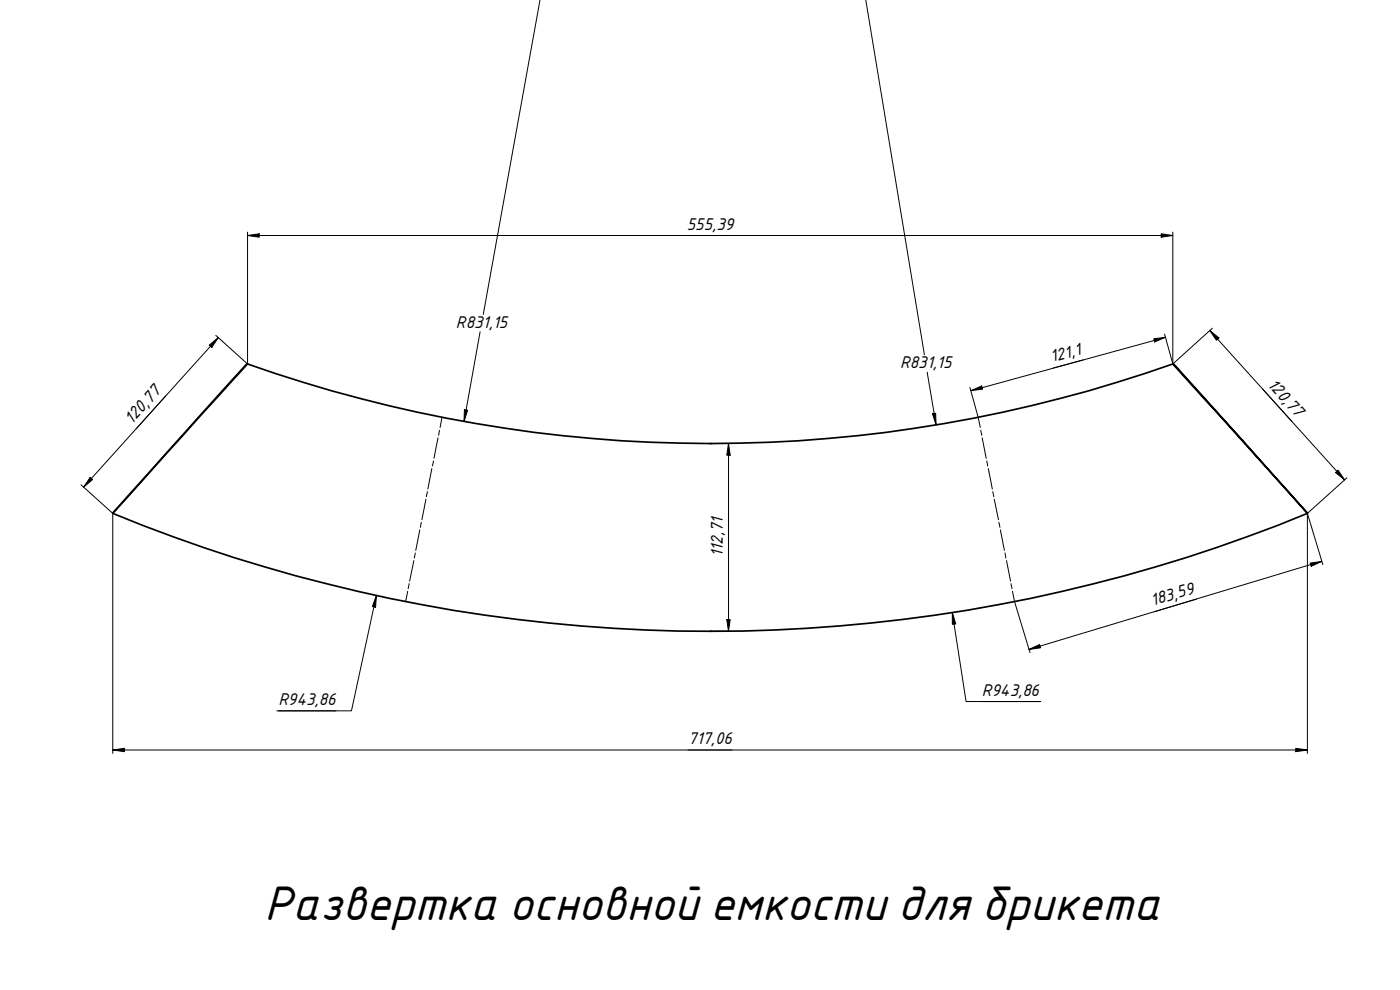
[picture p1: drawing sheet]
<svg xmlns="http://www.w3.org/2000/svg" width="420mm" height="297mm" viewBox="0 0 420 297" stroke-linecap="round" stroke-linejoin="round" font-family="sans-serif">
<path d="M74.3 109.2l-.2-.1-9.5 10.5-30.8 34.4M74.3 109.2l-40.5 44.8M74.3 109.2a415.6 415.6 0 0 0 277.7 0M352 109.2l.2-.1 19.3 21.5 20.9 23.4zM33.8 154a472 472 0 0 0 358.6 0" fill="none" stroke="#000" stroke-width=".51"/>
<g fill="#000">
<circle cx="213.1" cy="133.1" r=".25"/>
<circle cx="213.1" cy="189.4" r=".25"/>
</g>
<g fill="none" stroke="#000" stroke-width=".3">
<path d="M130.1 138.3l-.3 1.5M131.4 131.4l-1.2 6.1M131.9 129.1l-.3 1.5M132.7 125.2l-.6 3.1M293.6 125.2l.6 3.1M294.3 129.1l.3 1.5M294.8 131.4l1.2 6.1M296.2 138.3l.2 1.5M126 159l-1.2 6.1M126.4 156.7l-.2 1.5M127.8 149.8l-1.2 6.1M128.3 147.5l-.3 1.5"/>
<path d="M129.6 140.6l-1.2 6.1M296.6 140.6l1.2 6.1M297.9 147.5l.4 1.5M298.4 149.8l1.3 6.1M299.8 156.7l.3 1.5M300.2 159l1.2 6.1M122.4 177.4l-.7 3.1M122.8 175.1l-.3 1.5M124.2 168.2l-1.3 6.2M124.7 165.9l-.4 1.5M301.6 165.9l.3 1.5M302.1 168.2l1.2 6.2"/>
<path d="M303.4 175.1l.3 1.5M303.8 177.4l.7 3.1"/>
</g>
<g fill="none" stroke="#000" stroke-width=".3">
<path d="M162.1 0l-17.1 94.3M259.8 0l17.6 106.5M74.3 70.7l3.5-.5v1zM74.3 70.7h277.7M74.3 69.6v39.6l-9.5-8.6M348.5 70.2l3.5 .5-3.5 .5zM352 69.6v39.6M144.1 99.6l-4.8 26.9M363.1 99.2l2.7 2.2-.7 .7zM363.1 99.2l40.4 44.8M363.9 98.5l-11.9 10.7M49.7 118.8l-8.8 9.8"/>
<path d="M62.8 103.6l2.7-2.3-1.9 3zM65.5 101.3l-40.4 44.9M278.3 111.7l2.6 15.8M291.1 116.3l2.5 8.9M291.4 117.2l3.2-1.4 .3 1zM325.1 108l-9 2.4M346.3 101.6l3.5-.4-3.3 1.4zM349.5 100.3l2.5 8.9M349.8 101.2l-58.4 16M139.4 122.9l.9 .2-1 3.4zM213.1 133.1h6.5M218.6 133.1l.5 3.5h-1z"/>
<path d="M218.6 133.1v56.3M279.8 124.1l1-.1 .1 3.5zM24.3 145.5l9.5 8.5v72M27.1 143.2l.7 .7-2.7 2.3zM392.4 154v72M392.4 154l4.6 15.4M400.8 141.8l.8-.7 1.9 2.9zM404.2 143.4l-11.8 10.6M113 178.7l-.3 3.5-.9-.2zM113 178.7l-7.5 34.6h-22.4M359.1 179.8l-12.7 3.8M393.2 169l3.5-.5-3.2 1.4z"/>
<path d="M396.7 168.5l-87.9 26.4M213.1 189.4h6.5M218.1 185.9h1l-.5 3.5zM285.8 183.8l1 3.4-1 .1zM285.8 183.8l4.1 26.7h22.5M304.5 180.5l4.6 15.3M308.8 194.9l3.2-1.5 .3 1zM83.6 213.3h17.2M294.6 210.5h17.3M33.8 225l3.5-.5v1zM33.8 225h358.6M388.9 224.5l3.5 .5-3.5 .5z"/>
</g>
<g fill="#000">
<path d="M74.3 70.7l3.5-.5v1z" fill-rule="evenodd"/>
<path d="M348.5 70.2l3.5 .5-3.5 .5z" fill-rule="evenodd"/>
<path d="M62.8 103.6l2.7-2.3-1.9 3z" fill-rule="evenodd"/>
<path d="M291.4 117.2l3.2-1.4 .3 1z" fill-rule="evenodd"/>
<path d="M346.3 101.6l3.5-.4-3.3 1.4z" fill-rule="evenodd"/>
<path d="M363.1 99.2l2.7 2.2-.7 .7z" fill-rule="evenodd"/>
<path d="M139.4 122.9l.9 .2-1 3.4z" fill-rule="evenodd"/>
<path d="M218.6 133.1l.5 3.5h-1z" fill-rule="evenodd"/>
<path d="M279.8 124.1l1-.1 .1 3.5z" fill-rule="evenodd"/>
<path d="M27.1 143.2l.7 .7-2.7 2.3z" fill-rule="evenodd"/>
<path d="M400.8 141.8l.8-.7 1.9 2.9z" fill-rule="evenodd"/>
<path d="M393.2 169l3.5-.5-3.2 1.4z" fill-rule="evenodd"/>
<path d="M113 178.7l-.3 3.5-.9-.2z" fill-rule="evenodd"/>
<path d="M218.1 185.9h1l-.5 3.5z" fill-rule="evenodd"/>
<path d="M285.8 183.8l1 3.4-1 .1z" fill-rule="evenodd"/>
<path d="M308.8 194.9l3.2-1.5 .3 1z" fill-rule="evenodd"/>
<path d="M33.8 225l3.5-.5v1z" fill-rule="evenodd"/>
<path d="M388.9 224.5l3.5 .5-3.5 .5z" fill-rule="evenodd"/>
</g>
<text font-size="14" x="79.4" y="275.9">Развертка основной емкости для брикета</text>
<g font-size="4.9">
<text x="206.1" y="68.9">555,39</text>
<text x="136.8" y="98.3">R831,15</text>
<text x="270.1" y="110.5">R831,15</text>
<text x="315.7" y="108.8" transform="rotate(-15 315.7 108.8)">121,1</text>
<text x="380.2" y="115.5" transform="rotate(48 380.2 115.5)">120,77</text>
<text x="39.6" y="127.5" transform="rotate(-48 39.6 127.5)">120,77</text>
<text x="216.9" y="167.1" transform="rotate(-90 216.9 167.1)">112,71</text>
<text x="345.9" y="181.8" transform="rotate(-17 345.9 181.8)">183,59</text>
<text x="294.6" y="208.8">R943,86</text>
<text x="83.6" y="211.5">R943,86</text>
<text x="206.5" y="223.3">717,06</text>
</g>
</svg>
